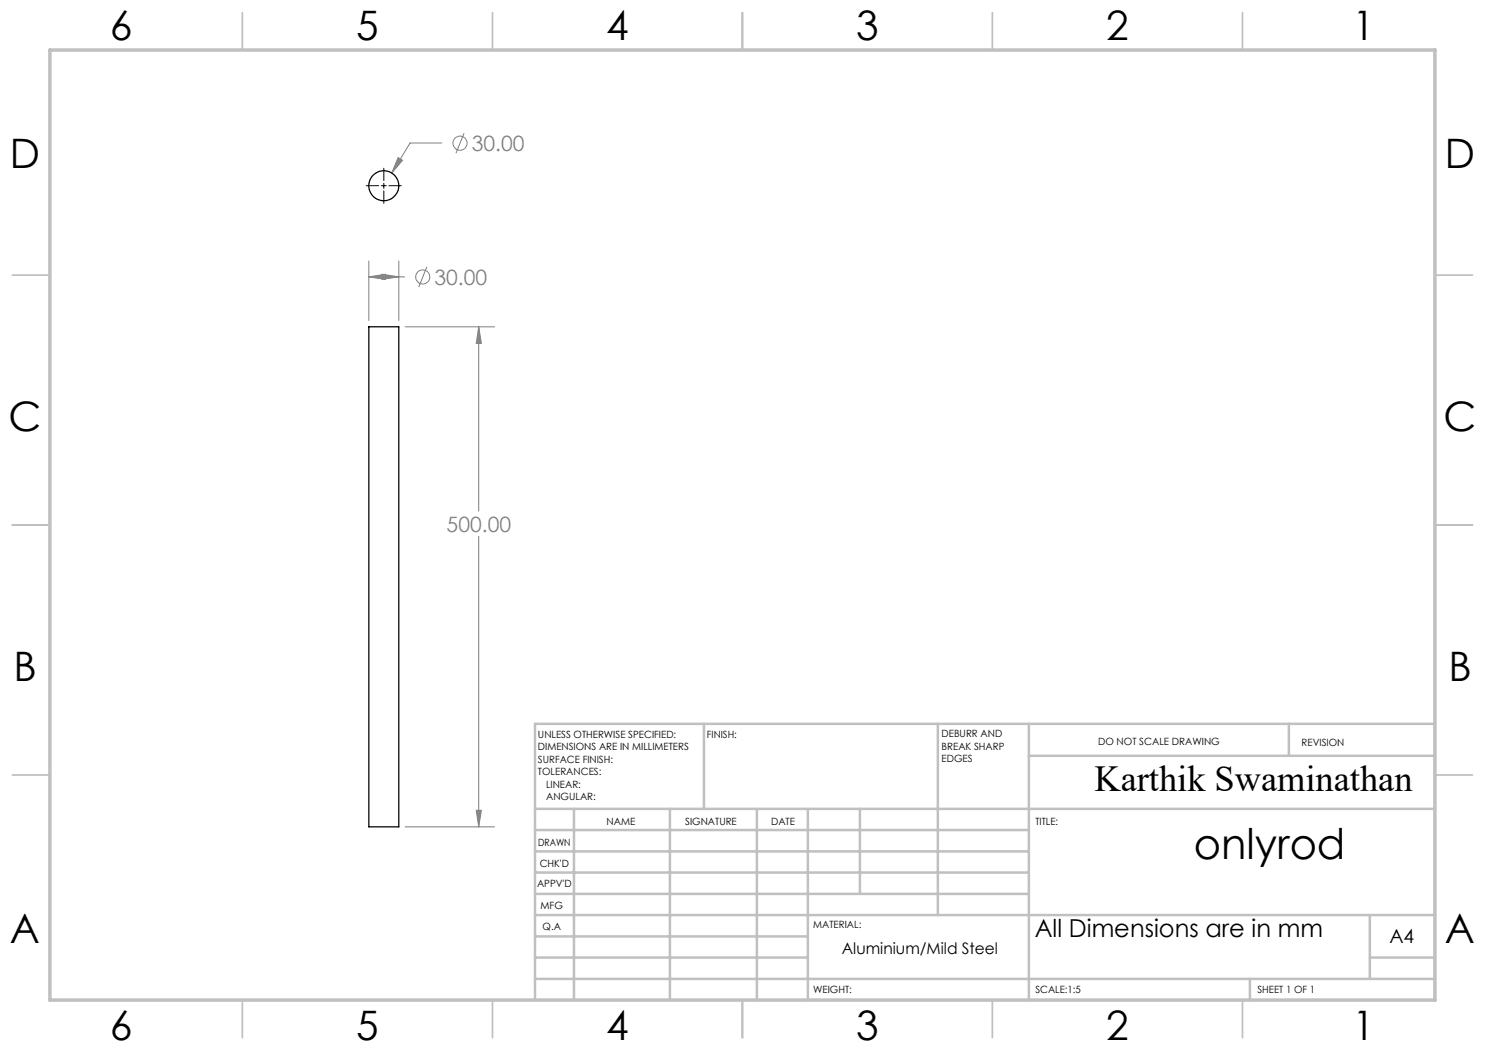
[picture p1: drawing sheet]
<svg xmlns="http://www.w3.org/2000/svg" width="297mm" height="210mm" viewBox="0 0 297 210" stroke-linecap="round" stroke-linejoin="round" font-family="sans-serif">
<g fill="none" stroke="#808080" stroke-width=".2">
<path d="M79.6 31.5l.9 .6-2.1 2.5zM88.4 28.6h-6.4l-3.6 6M92.8 26.6l-1.6 4M73.8 55.4l3.2-.6v1.1zM73.8 52.2v11.9M73.8 55.4h7.1M76.4 54.8l3.4 .6-3.4 .5zM79.8 52.2v11.9M85.4 53.4l-1.7 4M81 65.4h17.9M95.7 65.4l.6 3.3h-1zM95.7 65.4v36.8"/>
<path d="M95.7 107.3v58.1M81 165.4h17.9M95.3 162.1h1l-.6 3.3z"/>
<circle cx="92" cy="28.6" r="1.41"/>
<circle cx="84.6" cy="55.4" r="1.41"/>
</g>
<path d="M73.2 37.1h2.5M76.3 37.1h1M76.8 33.6v2.5M76.8 36.6v1.1M76.8 38.2v2.5M77.8 37.1h2.5" fill="none" stroke="#000" stroke-width=".2"/>
<g fill="none" stroke="#c0c0c0" stroke-width=".35">
<path d="M48.5 2.5v7.5M98.5 2.5v7.5M148.5 2.5v7.5M198.5 2.5v7.5M248.5 2.5v7.5M2.5 55h7.5M287 55h7.5M2.5 105h7.5M287 105h7.5M2.5 155h7.5M287 155h7.5M48.5 200v7.5"/>
<path d="M98.5 200v7.5M148.5 200v7.5M198.5 200v7.5M248.5 200v7.5"/>
</g>
<g fill="none" stroke="#c0c0c0" stroke-width=".5">
<path d="M140.8 144.8v17M187.6 144.8v38.2M205.8 144.8v55.2M205.8 151.2h81.2M257.8 144.8v6.4M287 144.8h-180v55.2M107 161.8h180M107 178.8h98.8M107 174.5h98.8M107 170.3h98.8M107 166h98.8M114.8 161.8v38.2"/>
<path d="M134 161.8v38.2M151.4 161.8v38.2M161.6 161.8v38.2M172 161.8v17M107 195.8h180M107 191.5h54.6M107 187.3h54.6M107 183h180M250 195.8v4.2M274 191.5h13M274 183v12.8"/>
</g>
<path d="M10 10h277v190h-277z" fill="none" stroke="#c0c0c0" stroke-width=".7"/>
<path d="M79.6 31.5l-1.2 3.1 2.1-2.5zM95.7 65.4l.6 3.3h-1zM95.3 162.1h1l-.6 3.3zM76.4 54.8l3.4 .6-3.4 .5zM73.8 55.4l3.2-.6v1.1z" fill="#808080"/>
<g fill="none" stroke="#000" stroke-width=".25">
<path d="M73.8 65.4h6v100h-6z"/>
<circle cx="76.8" cy="37.2" r="3"/>
</g>
<text font-size="8.5" x="238.7" y="171.8">onlyrod</text>
<g font-size="8.1">
<text x="22" y="8">6</text>
<text x="71.2" y="8">5</text>
<text x="121.2" y="8">4</text>
<text x="171.3" y="8">3</text>
<text x="221.3" y="8">2</text>
<text x="270.5" y="8">1</text>
<text x="2" y="33.6">D</text>
<text x="289" y="33.6">D</text>
<text x="1.7" y="86.1">C</text>
<text x="288.7" y="86.1">C</text>
<text x="2.7" y="136.1">B</text>
<text x="289.7" y="136.1">B</text>
<text x="2" y="188.6">A</text>
<text x="289" y="188.6">A</text>
<text x="22" y="208">6</text>
<text x="71.2" y="208">5</text>
<text x="121.2" y="208">4</text>
<text x="171.3" y="208">3</text>
<text x="221.3" y="208">2</text>
<text x="270.5" y="208">1</text>
</g>
<text font-size="7.3" x="218.9" y="158.1">Karthik Swaminathan</text>
<text font-size="4.9" x="207" y="187.3">All Dimensions are in mm</text>
<g font-size="4.2" fill="#808080">
<text x="94.4" y="30.2">30.00</text>
<text x="86.9" y="56.9">30.00</text>
<text x="89.3" y="106.3">500.00</text>
</g>
<text font-size="3.9" x="277.9" y="188.5">A4</text>
<text font-size="3.2" x="168.4" y="190.9">Aluminium/Mild Steel</text>
<g font-size="2">
<text x="107.6" y="147.6">UNLESS OTHERWISE SPECIFIED:</text>
<text x="141.4" y="147.6">FINISH:</text>
<text x="188.3" y="147.5">DEBURR AND</text>
<text x="188.3" y="150">BREAK SHARP</text>
<text x="219.6" y="149">DO NOT SCALE DRAWING</text>
<text x="260.3" y="149.2">REVISION</text>
<text x="107.6" y="150.1">DIMENSIONS ARE IN MILLIMETERS</text>
<text x="107.6" y="152.6">SURFACE FINISH:</text>
<text x="107.6" y="155.1">TOLERANCES:</text>
<text x="188.3" y="152.5">EDGES</text>
<text x="109.2" y="157.6">LINEAR:</text>
<text x="109.2" y="160.1">ANGULAR:</text>
<text x="121.3" y="165">NAME</text>
<text x="137" y="164.9">SIGNATURE</text>
<text x="154.2" y="164.9">DATE</text>
<text x="207.1" y="164.9">TITLE:</text>
<text x="107.6" y="169.1">DRAWN</text>
<text x="107.9" y="173.3">CHK'D</text>
<text x="107.4" y="177.4">APPV'D</text>
<text x="108.1" y="181.8">MFG</text>
<text x="108.5" y="186">Q.A</text>
<text x="162.6" y="185.5">MATERIAL:</text>
<text x="162.6" y="198.5">WEIGHT:</text>
<text x="207.1" y="198.6">SCALE:1:5</text>
<text x="251.5" y="198.6">SHEET 1 OF 1</text>
</g>
</svg>
